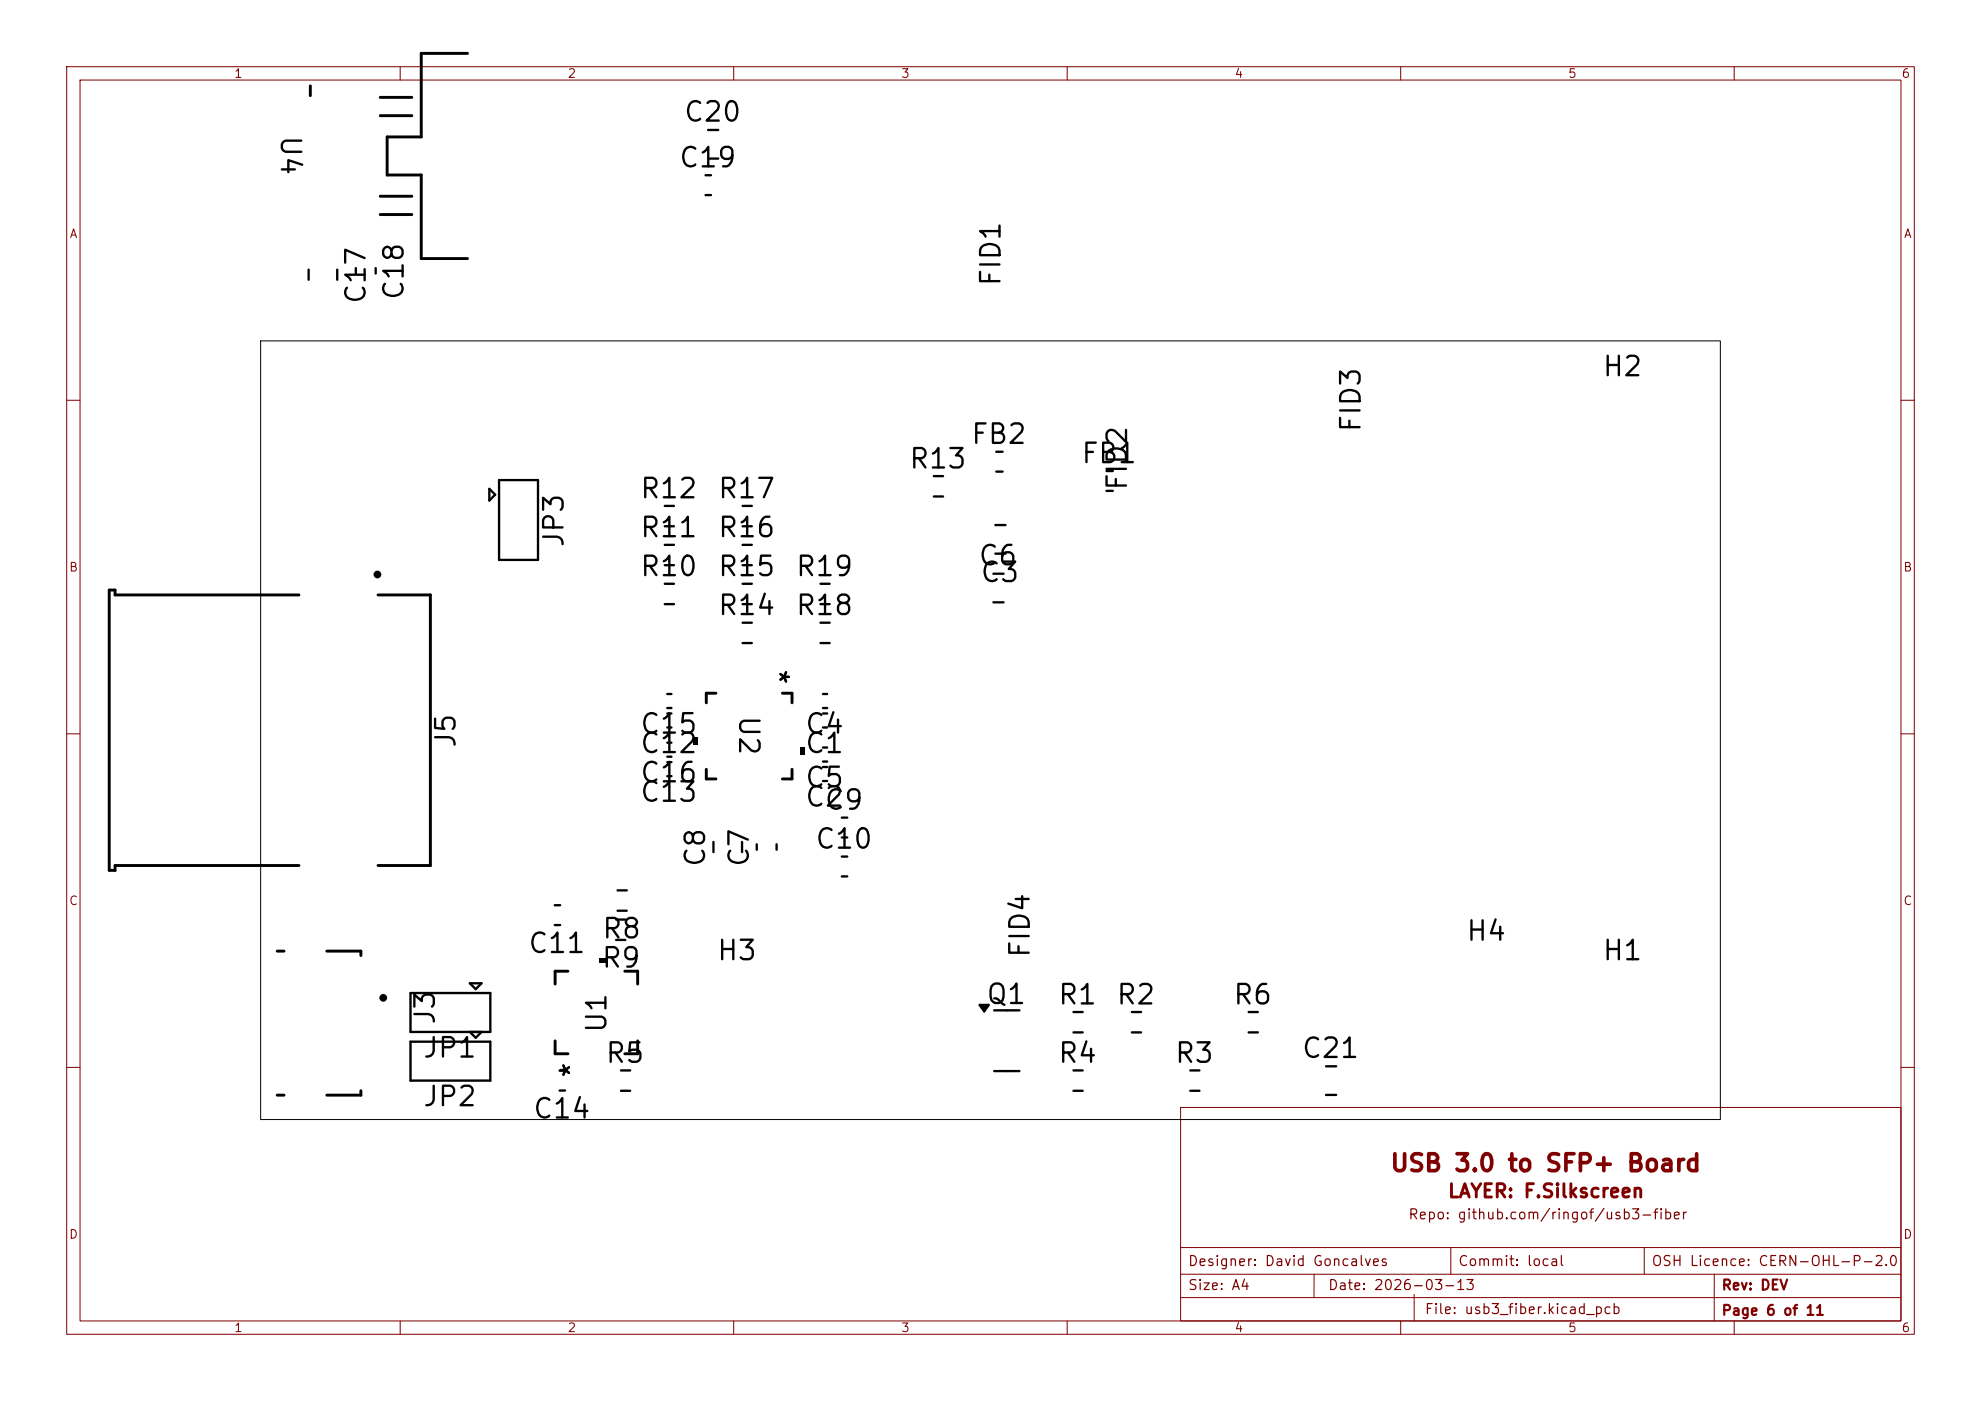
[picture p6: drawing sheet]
<svg xmlns="http://www.w3.org/2000/svg" width="297mm" height="210mm" viewBox="0 0 297 210" stroke-linecap="round" stroke-linejoin="round" font-family="sans-serif">
<g fill="none" stroke="#800000" stroke-width=".15">
<path d="M10 10h277v190h-277zM12 12h273v186h-273zM60 10v2M110 10v2M160 10v2M210 10v2M260 10v2M10 60h2M285 60h2M10 110h2M285 110h2M10 160h2"/>
<path d="M177 166h108v32h-108zM285 160h2M60 198v2M110 198v2M160 198v2M177 194.5h108M177 191h108M177 187h108M197 191v3.5M210 198v2M212 194v4M217.5 187v4"/>
<path d="M246.5 187v4M257 191v7M260 198v2"/>
</g>
<g fill="none" stroke="#000" stroke-width=".35">
<path d="M106.2 19.5h1.5M105.8 26.3h.8M105.8 29.2h.8M106.2 23.8h1.5M46.3 40.4v1.5M50.6 40.4v1.5M53.3 40.2v.8M56.3 40.2v.8M73.4 73.3l.8 .9-.8 .8zM74.8 72h5.9v11.9h-5.9zM99.7 75.8h1.3M99.7 78.9h1.3"/>
<path d="M111.3 75.8h1.4M111.3 78.9h1.4M140 71.4h1.4M140 74.4h1.4M149.2 78.7h1.6M149.4 67.7h.9M149.4 70.7h.9M165.9 70.6h.9M165.9 73.6h.9M99.7 87.5h1.3M99.7 90.6h1.3M99.7 81.7h1.3"/>
<path d="M99.7 84.7h1.3M111.3 87.5h1.4M111.3 90.6h1.4M111.3 81.7h1.4M111.3 84.7h1.4M111.3 93.3h1.4M111.3 96.4h1.4M123 87.5h1.4M123 90.6h1.4M123 93.3h1.4M123 96.4h1.4M148.9 86h1.6"/>
<path d="M148.9 90.3h1.6M149.2 83h1.6M100 104h.7M100 106.1h.7M100 114.2h.7M100 116.3h.7M100 106.9h.7M100 109.1h.7M100 111.3h.7M100 113.4h.7M123.4 104h.6M123.4 106.1h.6"/>
<path d="M123.4 106.9h.6M123.4 109.1h.6M123.4 112.1h.6M123.4 114.2h.6M123.4 115h.6M123.4 117.1h.6M83.2 135.7h.8M83.2 138.7h.8M92.4 137.8h1.4M92.6 133.5h1.4M92.6 136.5h1.4M107 126.2v1.5"/>
<path d="M111.3 126.2v1.5M113.5 126.6v.8M116.4 126.6v.8M126.2 122.6h.8M126.2 125.5h.8M126.2 128.4h.8M126.2 131.4h.8M61.5 148.9h12v5.8h-12zM61.5 156.1h12v5.9h-12zM70.4 147.4h1.8l-.9 .9zM70.4 154.7l.9 .9 .9-.9M92.4 140.9h1.4"/>
<path d="M146.9 150.6h1.4l-.7 1zM149 151.4h3.8M160.9 151.7h1.4M160.9 154.8h1.4M169.7 151.7h1.4M169.7 154.8h1.4M187.2 151.7h1.4M187.2 154.8h1.4M198.8 159.8h1.5M83.9 160.5h.8M83.9 163.5h.8M93.1 160.5h1.4"/>
<path d="M93.1 163.5h1.4M149 160.6h3.8M160.9 160.5h1.4M160.9 163.5h1.4M178.4 160.5h1.4M178.4 163.5h1.4M198.8 164.1h1.5"/>
</g>
<g fill="none" stroke="#000" stroke-width=".44">
<path d="M46.5 12.9v1.4M57 14.6h4.7M57 17.3h4.7M70.1 8h-6.9v12.5h-5.2v5.7h5.2v12.6h6.9M57 29.4h4.7M57 32.2h4.7M44.8 89.2h-27.5v-.8h-.9v42.1h.9v-.8h27.5M56.7 89.2h7.8v40.5h-7.8M105.9 115.3v1.5h1.4M107.3 103.9h-1.4v1.5M117.3 103.9h1.4v1.5M118.7 115.3v1.5h-1.4"/>
<path d="M41.6 142.6h1M49 142.6h5.1v.6M83.2 156v2h2M85.2 145.6h-2v1.9M93.7 145.6h1.9v1.9M95.6 156v2h-1.9M41.6 164.2h1M54.1 163.5v.7h-5.1"/>
</g>
<path d="M103.9 110.5h.7v1.1h-.7zM120 112h.7v1.1h-.7zM89.8 143.6h1.1v.7h-1.1zM146.9 150.6h1.4l-.7 1z" fill="#000"/>
<g fill="none" stroke="#000" stroke-width=".58">
<circle cx="56.6" cy="86.1" r=".29"/>
<circle cx="57.5" cy="149.6" r=".29"/>
</g>
<path d="M39.1 51.1h218.8v116.7h-218.8z" fill="none" stroke="#000" stroke-width=".15"/>
<g font-size="2.9">
<text x="41.4" y="20.1" transform="rotate(90 41.4 20.1)">U4</text>
<text x="102.3" y="19">C20</text>
<text x="101.6" y="25.8">C19</text>
<text x="55.5" y="45.8" transform="rotate(-90 55.5 45.8)">C17</text>
<text x="61.2" y="45.2" transform="rotate(-90 61.2 45.2)">C18</text>
<text x="150.7" y="43.1" transform="rotate(-90 150.7 43.1)">FID1</text>
<text x="240.1" y="57.1">H2</text>
<text x="204.7" y="65" transform="rotate(-90 204.7 65)">FID3</text>
<text x="136.1" y="71">R13</text>
<text x="145.4" y="67.3">FB2</text>
<text x="161.9" y="70.2">FB1</text>
<text x="95.8" y="75.4">R12</text>
<text x="107.4" y="75.4">R17</text>
<text x="169.7" y="73.8" transform="rotate(-90 169.7 73.8)">FID2</text>
<text x="85.2" y="82.3" transform="rotate(-90 85.2 82.3)">JP3</text>
<text x="95.8" y="81.3">R11</text>
<text x="107.4" y="81.3">R16</text>
<text x="95.8" y="87.1">R10</text>
<text x="107.4" y="87.1">R15</text>
<text x="119.1" y="87.1">R19</text>
<text x="146.5" y="85.5">C6</text>
<text x="146.8" y="88">C3</text>
<text x="107.4" y="92.9">R14</text>
<text x="119.1" y="92.9">R18</text>
<text x="114.5" y="100.1" transform="rotate(90 114.5 100.1)">*</text>
<text x="110.1" y="107.1" transform="rotate(90 110.1 107.1)">U2</text>
<text x="69" y="112.3" transform="rotate(-90 69 112.3)">J5</text>
<text x="95.8" y="113.6">C12</text>
<text x="95.8" y="110.7">C15</text>
<text x="120.5" y="110.7">C4</text>
<text x="120.5" y="113.6">C1</text>
<text x="95.8" y="118">C16</text>
<text x="120.5" y="118.7">C5</text>
<text x="95.8" y="120.9">C13</text>
<text x="120.5" y="121.6">C2</text>
<text x="123.4" y="122.1">C9</text>
<text x="106.4" y="130.2" transform="rotate(-90 106.4 130.2)">C8</text>
<text x="113" y="130.2" transform="rotate(-90 113 130.2)">C7</text>
<text x="122" y="127.9">C10</text>
<text x="79" y="143.6">C11</text>
<text x="90.1" y="141.4">R8</text>
<text x="155.1" y="143.8" transform="rotate(-90 155.1 143.8)">FID4</text>
<text x="219.6" y="141.7">H4</text>
<text x="90" y="145.8">R9</text>
<text x="107.3" y="144.7">H3</text>
<text x="240.1" y="144.7">H1</text>
<text x="65.9" y="153.8" transform="rotate(-90 65.9 153.8)">J3</text>
<text x="91.6" y="155.1" transform="rotate(-90 91.6 155.1)">U1</text>
<text x="147.7" y="151.2">Q1</text>
<text x="158.4" y="151.3">R1</text>
<text x="167.2" y="151.3">R2</text>
<text x="184.7" y="151.3">R6</text>
<text x="63.2" y="159.3">JP1</text>
<text x="87.9" y="161.8" transform="rotate(-90 87.9 161.8)">*</text>
<text x="90.6" y="160">R5</text>
<text x="158.4" y="160">R4</text>
<text x="175.9" y="160">R3</text>
<text x="195" y="159.3">C21</text>
<text x="63.2" y="166.5">JP2</text>
<text x="79.7" y="168.4">C14</text>
</g>
<text font-size="2.5" fill="#800000" x="208.3" y="176.3">USB 3.0 to SFP+ Board</text>
<text font-size="2" fill="#800000" x="216.9" y="180">LAYER: F.Silkscreen</text>
<g font-size="1.5" fill="#800000">
<text x="211" y="183.2">Repo: github.com/ringof/usb3-fiber</text>
<text x="178" y="190.2">Designer: David Goncalves</text>
<text x="218.5" y="190.2">Commit: local</text>
<text x="247.5" y="190.2">OSH Licence: CERN-OHL-P-2.0</text>
<text x="178" y="193.8">Size: A4</text>
<text x="199" y="193.8">Date: 2026-03-13</text>
<text x="213.5" y="197.4">File: usb3_fiber.kicad_pcb</text>
<text x="258" y="193.8">Rev: DEV</text>
<text x="258" y="197.6">Page 6 of 11</text>
</g>
<g font-size="1.3" fill="#800000">
<text x="35" y="12">1</text>
<text x="85" y="12">2</text>
<text x="135" y="12">3</text>
<text x="185" y="12">4</text>
<text x="235" y="12">5</text>
<text x="285" y="12">6</text>
<text x="10.3" y="36">A</text>
<text x="285.4" y="36">A</text>
<text x="10.3" y="86">B</text>
<text x="285.3" y="86">B</text>
<text x="10.3" y="136">C</text>
<text x="285.3" y="136">C</text>
<text x="10.3" y="186">D</text>
<text x="285.3" y="186">D</text>
<text x="35" y="200">1</text>
<text x="85" y="200">2</text>
<text x="135" y="200">3</text>
<text x="185" y="200">4</text>
<text x="235" y="200">5</text>
<text x="285" y="200">6</text>
</g>
</svg>
